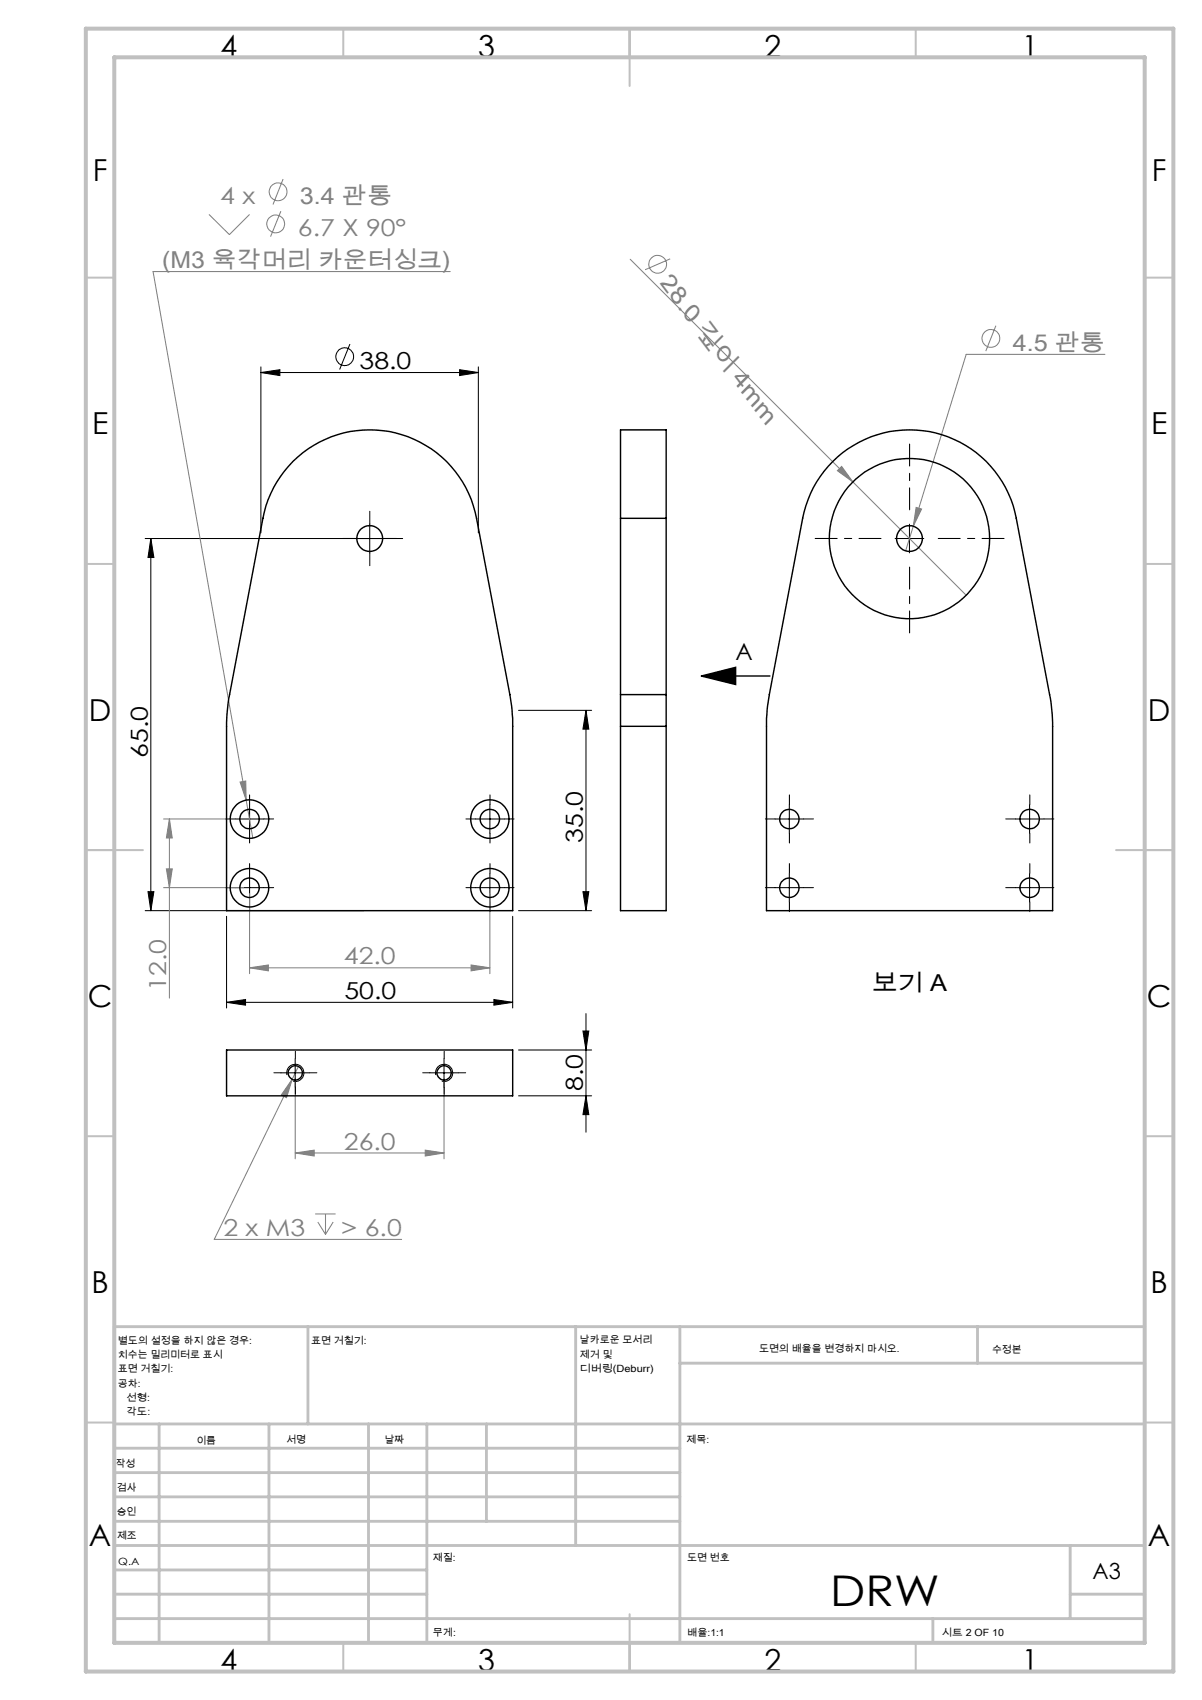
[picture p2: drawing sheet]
<svg xmlns="http://www.w3.org/2000/svg" width="210mm" height="297mm" viewBox="0 0 210 297" stroke-linecap="round" stroke-linejoin="round" font-family="sans-serif">
<g fill="none" stroke="#000" stroke-width=".18">
<path d="M45.6 65.1l3.3-.5v1zM45.6 64.1v29M45.6 65.1h38M61.1 60.1l-1.8 4.5M80.3 64.6l3.3 .5-3.3 .5zM83.6 64.1v29M25.4 94.1h44.9M26.4 94.1l.5 3.3h-1zM26.4 94.1v65M64.6 91.6v5M156.4 94.1h5M158.9 91.6v5"/>
<path d="M90.6 124.1h12.8M102.4 124.1v35M102.4 124.1l.5 3.3h-1.1zM25.4 159.1h38.2M25.9 155.8h1l-.5 3.3zM41.1 143.1h5M41.1 155.1h5M43.6 140.6v5M43.6 152.6v5M83.1 143.1h5M83.1 155.1h5M85.6 140.6v5"/>
<path d="M85.6 152.6v5M90.6 159.1h12.8M101.8 155.8h1.1l-.5 3.3zM135.4 143.1h5M135.4 155.1h5M137.9 140.6v5M137.9 152.6v5M177.4 143.1h5M177.4 155.1h5M179.9 140.6v5M179.9 152.6v5M39.6 175.1l3.3-.5v1z"/>
<path d="M39.6 160.1v16M39.6 175.1h50M86.3 174.6l3.3 .5-3.3 .5zM89.6 160.1v16M102.4 177.1v20.7M49.1 187.4h5M50.1 187.8a1.5 1.5 0 0 1 1.3-1.9 1.5 1.5 0 0 1 1.7 1.7 1.5 1.5 0 0 1-1.9 1.3M51.6 184.9v5M75.1 187.4h5M76.1 187.8a1.5 1.5 0 0 1 1.3-1.9 1.5 1.5 0 0 1 1.7 1.7 1.5 1.5 0 0 1-1.9 1.3M77.6 184.9v5M90.6 191.4h12.8"/>
<path d="M90.6 183.4h12.8M101.8 180.1h1.1l-.5 3.3zM102.4 191.4l.5 3.3h-1.1z"/>
<circle cx="60.2" cy="62.3" r="1.55"/>
</g>
<g fill="none" stroke="#808080" stroke-width=".18">
<path d="M36.5 37.5l3.6 3.5 3.5-3.5M49.1 36.9l-1.8 4.4M49.5 31.3l-1.8 4.4M78.7 47.4h-52l16.3 92.4M110.1 45.3l38.9 38.9M117.1 45.2l-4.4 1.9M174 56.9l-1.8 4.4M193 61.9h-24.2l-9.2 30M146.3 82.2l.7-.7 2 2.7zM149 84.2l19.8 19.8M159.6 91.9l-1.4 4.3M160.1 88.6l.9 .3-1.4 3z"/>
<path d="M41.9 136.6l1-.1 .1 3.3zM43 139.8l1.2 6.6M28.6 143.1h14M28.6 155.1h14M29.1 151.8h1l-.5 3.3zM29.6 143.1v31.3M29.6 143.1l.5 3.3h-1zM43.6 156.1v14M85.6 156.1v14M43.6 169.1l3.3-.5v1zM43.6 169.1h42M82.3 168.6l3.3 .5-3.3 .5z"/>
<path d="M51 188.6l-.9 3.2-1-.5zM51 188.6l-13.6 27.9h32.8M51.6 188.5v14M52.1 186.3l-1.1 2.3M77.6 188.5v14M51.6 201.4l3.3-.5v1.1zM51.6 201.4h26M55.1 212.1h3.5M55.5 213.5l1.4 2.1M56.9 212.1v3.5M58.2 213.5l-1.3 2.1M74.3 200.9l3.3 .5-3.3 .6z"/>
<circle cx="48.2" cy="39.1" r="1.55"/>
<circle cx="48.6" cy="33.5" r="1.55"/>
<circle cx="114.9" cy="46.2" r="1.55"/>
<circle cx="173.1" cy="59.1" r="1.55"/>
</g>
<path d="M122.5 118.1l6-1.5v3zM122.5 118.1h12" fill="none" stroke="#000" stroke-width=".25"/>
<g fill="none" stroke="#000" stroke-width=".18" stroke-dasharray="15.2 1.3 1.3 1.3">
<path d="M62.1 94.1h-2.2M64.6 91.6v-2.3M64.6 96.6v2.2M67.1 94.1h2.3M41.1 155.1h-1.7M41.1 143.1h-1.7M43.6 152.6v-1.7M43.6 157.6v1.7M43.6 140.6v-1.7M43.6 145.6v1.7M46.1 155.1h1.7M46.1 143.1h1.7"/>
<path d="M83.1 143.1h-1.7M83.1 155.1h-1.7M85.6 140.6v-1.7M85.6 145.6v1.7M85.6 152.6v-1.7M85.6 157.6v1.7M88.1 143.1h1.7M88.1 155.1h1.7M135.4 143.1h-1.7M135.4 155.1h-1.7M137.9 140.6v-1.7M137.9 145.6v1.7"/>
<path d="M137.9 152.6v-1.7M137.9 157.6v1.7M140.4 143.1h1.7M140.4 155.1h1.7M177.4 155.1h-1.7M177.4 143.1h-1.7M179.9 152.6v-1.7M179.9 157.6v1.7M179.9 140.6v-1.7M179.9 145.6v1.7M182.4 155.1h1.7M182.4 143.1h1.7"/>
<path d="M49.1 187.4h-1.2M51.6 184.9v-1.2M51.6 189.9v1.3M54.1 187.4h1.3M75.1 187.4h-1.2M77.6 184.9v-1.2M77.6 189.9v1.3M80.1 187.4h1.3"/>
</g>
<path d="M153.9 94.1h-11.5M158.9 89.1v-11.5M158.9 99.1v11.5M163.9 94.1h11.5" fill="none" stroke="#000" stroke-width=".18" stroke-dasharray="15.2 1.3 1.3 1.3" stroke-dashoffset="11.4"/>
<g fill="none" stroke="#c0c0c0" stroke-width=".35">
<path d="M60 5v5M110 5v10M160 5v5M15 48.5h5M200 48.5h5M15 98.5h5M200 98.5h5M15 148.5h10M195 148.5h10M15 198.5h5M200 198.5h5M15 248.5h5"/>
<path d="M200 248.5h5M60 287v5M110 282v10M160 287v5"/>
</g>
<g fill="none" stroke="#c0c0c0" stroke-width=".5">
<path d="M53.8 231.8v17M100.6 231.8v38.2M118.8 231.8v55.2M118.8 238.2h81.2M170.8 231.8v6.4M200 231.8h-180v55.2M20 248.8h180M20 257.3h98.8M20 253h98.8M27.8 248.8v38.2M47 248.8v38.2M64.4 248.8v38.2"/>
<path d="M74.6 248.8v38.2M85 248.8v17M20 265.8h98.8M20 261.5h98.8M20 278.5h54.6M20 274.3h54.6M20 270h180M187 278.5h13M187 270v12.8M20 282.8h180M163 282.8v4.2"/>
</g>
<path d="M15 5h190v287h-190zM20 10h180v277h-180z" fill="none" stroke="#c0c0c0" stroke-width=".7"/>
<g fill="#000">
<path d="M122.5 118.1l6-1.5v3z"/>
<path d="M25.9 155.8h1l-.5 3.3zM26.4 94.1l.5 3.3h-1zM101.8 155.8h1.1l-.5 3.3zM102.4 124.1l.5 3.3h-1.1zM102.4 191.4l.5 3.3h-1.1zM101.8 180.1h1.1l-.5 3.3z"/>
<path d="M39.6 175.1l3.3-.5v1zM86.3 174.6l3.3 .5-3.3 .5zM45.6 65.1l3.3-.5v1zM80.3 64.6l3.3 .5-3.3 .5z"/>
</g>
<g fill="#808080">
<path d="M146.3 82.2l.7-.7 2 2.7z"/>
<path d="M43.6 169.1l3.3-.5v1zM82.3 168.6l3.3 .5-3.3 .5zM41.9 136.6l1.1 3.2-.1-3.3zM51 188.6l-1.9 2.7 1 .5zM160.1 88.6l-.5 3.3 1.4-3z"/>
<path d="M29.6 143.1l.5 3.3h-1zM29.1 151.8h1l-.5 3.3z"/>
<path d="M51.6 201.4l3.3-.5v1.1zM74.3 200.9l3.3 .5-3.3 .6z"/>
</g>
<g fill="none" stroke="#000" stroke-width=".25">
<path d="M51.2 80.6a19 19 0 0 1 32.1 10l5.8 30.8a27.3 27.3 0 0 1 .5 5.5v32.2h-50l.1-34.3 .3-2.8 5.9-31.4a19 19 0 0 1 5.3-10zM108.4 90.6v-15.5h8v15.5M108.4 90.6v30.8M108.4 90.6h8M116.4 90.6v30.8M145.5 80.6a19 19 0 0 1 32.1 10l5.9 31.4 .3 2.8 .1 34.3h-50v-32.2a27.3 27.3 0 0 1 .5-5.5l5.8-30.8a18.7 18.7 0 0 1 5.3-10zM108.4 121.4v5.5M108.4 126.9v32.2h8v-32.2M108.4 121.4h8M108.4 126.9h8M116.4 121.4v5.5M39.6 183.4h50v8h-50z"/>
<circle cx="64.6" cy="94.1" r="2.26"/>
<circle cx="158.9" cy="94.1" r="2.26"/>
<circle cx="158.9" cy="94.1" r="14"/>
<circle cx="43.6" cy="155.1" r="1.71"/>
<circle cx="43.6" cy="155.1" r="3.4"/>
<circle cx="43.6" cy="143.1" r="1.7"/>
<circle cx="43.6" cy="143.1" r="3.4"/>
<circle cx="85.6" cy="155.1" r="1.7"/>
<circle cx="85.6" cy="155.1" r="3.4"/>
<circle cx="85.6" cy="143.1" r="1.69"/>
<circle cx="85.6" cy="143.1" r="3.3"/>
<circle cx="137.9" cy="143.1" r="1.69"/>
<circle cx="137.9" cy="155.1" r="1.7"/>
<circle cx="179.9" cy="143.1" r="1.7"/>
<circle cx="179.9" cy="155.1" r="1.71"/>
<circle cx="51.6" cy="187.5" r="1.24"/>
<circle cx="77.6" cy="187.5" r="1.24"/>
</g>
<text font-size="7.4" x="145" y="280.5">DRW</text>
<g font-size="5.3">
<text x="38.5" y="9.9">4</text>
<text x="83.5" y="9.9">3</text>
<text x="133.6" y="9.9">2</text>
<text x="178.6" y="9.9">1</text>
<text x="16.2" y="31.7">F</text>
<text x="201.2" y="31.7">F</text>
<text x="16.1" y="75.9">E</text>
<text x="201.1" y="75.9">E</text>
<text x="15.5" y="125.9">D</text>
<text x="200.5" y="125.9">D</text>
<text x="15.4" y="175.9">C</text>
<text x="200.4" y="175.9">C</text>
<text x="16" y="225.9">B</text>
<text x="201" y="225.9">B</text>
<text x="15.5" y="270.2">A</text>
<text x="200.5" y="270.2">A</text>
<text x="38.5" y="291.9">4</text>
<text x="83.5" y="291.9">3</text>
<text x="133.6" y="291.9">2</text>
<text x="178.6" y="291.9">1</text>
</g>
<g font-size="4.1" fill="#808080">
<text x="38.5" y="35.6">4 x</text>
<text x="52.4" y="35.6">3.4 관통</text>
<text x="52.1" y="41.2">6.7 X 90°</text>
<text x="28.3" y="46.9">(M3 육각머리 카운터싱크)</text>
<text x="115.2" y="49.5" transform="rotate(53 115.2 49.5)">28.0 깊이 4mm</text>
<text x="176.9" y="61.2">4.5 관통</text>
<text x="29" y="173.1" transform="rotate(-90 29 173.1)">12.0</text>
<text x="60.1" y="168.5">42.0</text>
<text x="60.1" y="200.8">26.0</text>
<text x="39" y="215.9">2 x M3</text>
<text x="59.6" y="215.9">&gt; 6.0</text>
</g>
<g font-size="4.1">
<text x="62.8" y="64.4">38.0</text>
<text x="128.5" y="115.3">A</text>
<text x="25.8" y="132.4" transform="rotate(-90 25.8 132.4)">65.0</text>
<text x="101.8" y="147.3" transform="rotate(-90 101.8 147.3)">35.0</text>
<text x="152.4" y="173.2">보기 A</text>
<text x="60.2" y="174.5">50.0</text>
<text x="101.8" y="190.7" transform="rotate(-90 101.8 190.7)">8.0</text>
</g>
<text font-size="3.9" x="190.9" y="275.8">A3</text>
<g font-size="1.7">
<text x="20.6" y="234.8">별도의 설정을 하지 않은 경우:</text>
<text x="20.6" y="237.3">치수는 밀리미터로 표시</text>
<text x="20.6" y="239.8">표면 거칠기:</text>
<text x="54.4" y="234.8">표면 거칠기:</text>
<text x="101.3" y="234.7">날카로운 모서리</text>
<text x="101.3" y="237.2">제거 및</text>
<text x="101.3" y="239.7">디버링(Deburr)</text>
<text x="132.6" y="236.2">도면의 배율을 변경하지 마시오.</text>
<text x="173.3" y="236.4">수정본</text>
<text x="20.6" y="242.3">공차:</text>
<text x="22.1" y="244.8">선형:</text>
<text x="22.1" y="247.3">각도:</text>
<text x="20.2" y="256.3">작성</text>
<text x="34.3" y="252.2">이름</text>
<text x="50" y="252.1">서명</text>
<text x="67.2" y="252.1">날짜</text>
<text x="120" y="252.1">제목:</text>
<text x="20.4" y="260.5">검사</text>
<text x="20.4" y="264.6">승인</text>
<text x="20.5" y="269">제조</text>
<text x="20.7" y="273.3">Q.A</text>
<text x="75.6" y="272.7">재질:</text>
<text x="120.1" y="272.7">도면 번호</text>
<text x="75.6" y="285.7">무게:</text>
<text x="120.1" y="285.8">배율:1:1</text>
<text x="164.5" y="285.8">시트 2 OF 10</text>
</g>
</svg>
